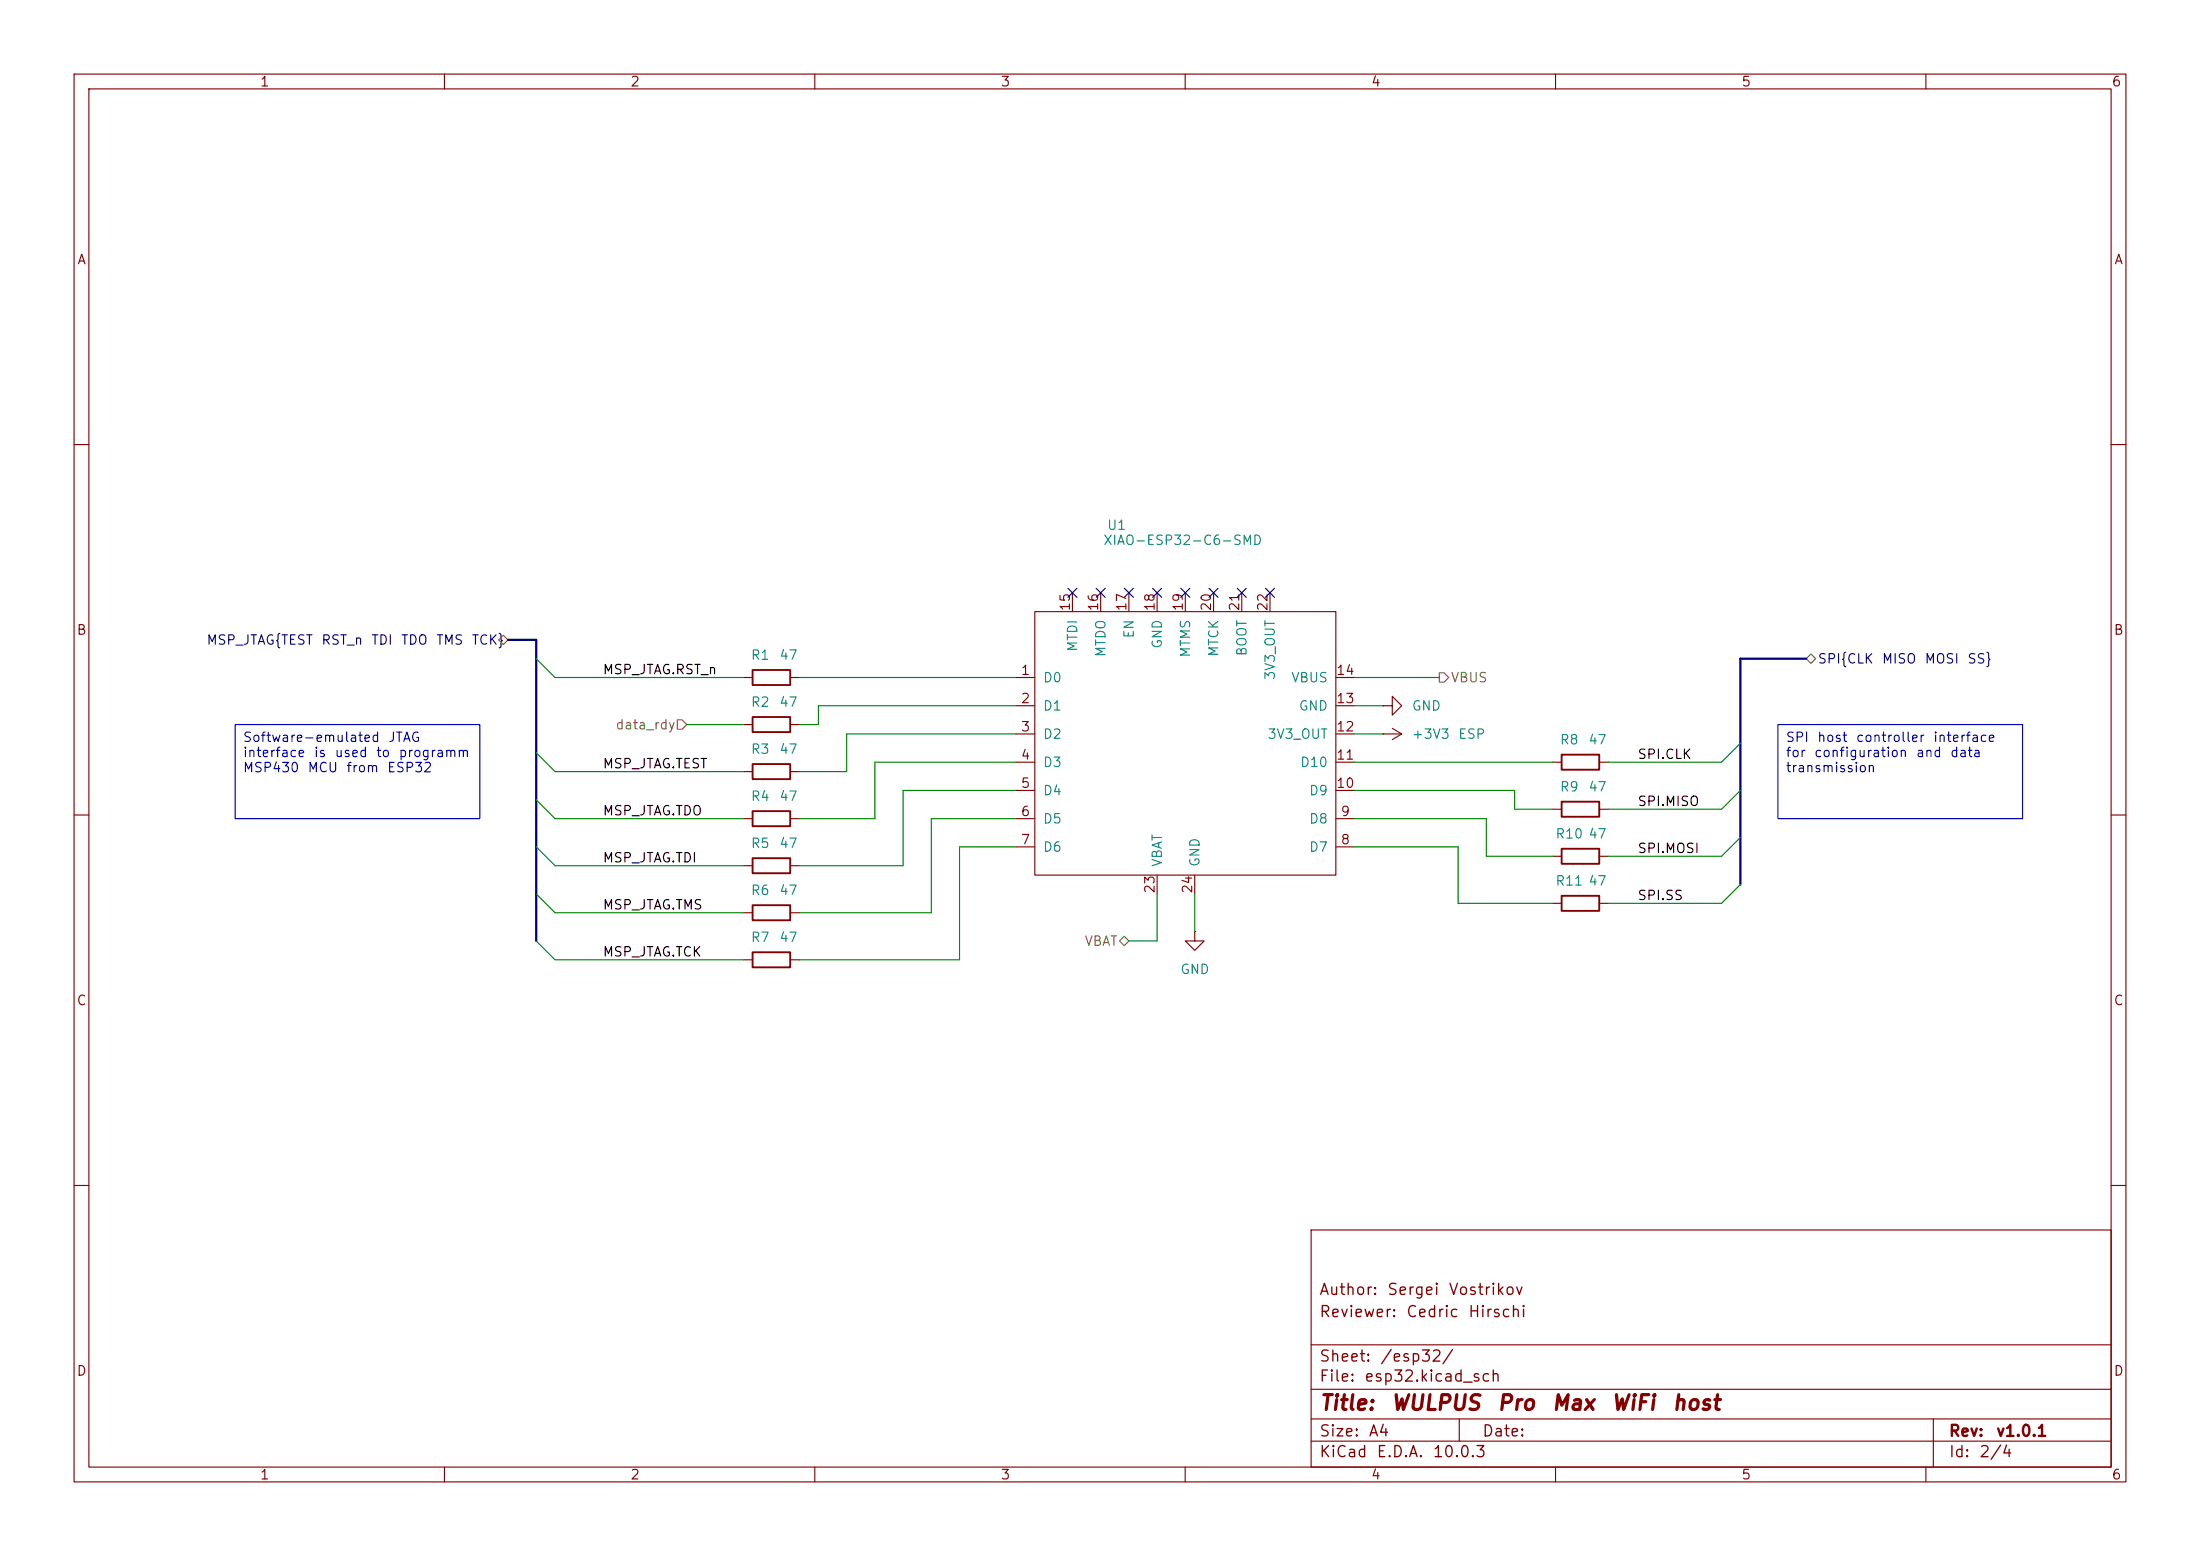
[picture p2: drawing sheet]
(kicad_sch
 (version 20260306)
 (generator "eeschema")
 (generator_version "10.0")
 (paper "A4")
 (title_block
  (title "WULPUS Pro Max WiFi host")
  (rev "v1.0.1")
  (comment 1 "Reviewer: Cedric Hirschi")
  (comment 2 "Author: Sergei Vostrikov"))
 (lib_symbols
  (symbol "Device:R"
   (pin_numbers (hide yes))
   (pin_names
    (offset 0)) (exclude_from_sim no) (in_bom yes) (on_board yes)
   (in_pos_files yes)
   (duplicate_pin_numbers_are_jumpers no)
   (property "Reference" "R" (at 2.032 0 90) (show_name no) (do_not_autoplace no) (effects (font (size 1.27 1.27))))
   (property "Value" "R" (at 0 0 90) (show_name no) (do_not_autoplace no) (effects (font (size 1.27 1.27))))
   (property "Footprint" "" (at -1.778 0 90) (show_name no) (do_not_autoplace no) (hide yes) (effects (font (size 1.27 1.27))))
   (property "Datasheet" "" (at 0 0 0) (show_name no) (do_not_autoplace no) (hide yes) (effects (font (size 1.27 1.27))))
   (property "Description" "Resistor" (at 0 0 0) (show_name no) (do_not_autoplace no) (hide yes) (effects (font (size 1.27 1.27))))
   (symbol "R_0_1"
    (rectangle (start -1.016 -2.54) (end 1.016 2.54) (stroke (width 0.254) (type default)) (fill (type none))))
   (symbol "R_1_1"
    (pin passive line (at 0 3.81 270) (length 1.27) (name "" (effects (font (size 1.27 1.27)))) (number "1" (effects (font (size 1.27 1.27)))))
    (pin passive line (at 0 -3.81 90) (length 1.27) (name "" (effects (font (size 1.27 1.27)))) (number "2" (effects (font (size 1.27 1.27))))))
   (embedded_fonts no))
  (symbol "Ultrasound:XIAO-ESP32-C6-SMD"
   (pin_names
    (offset 1.016)) (exclude_from_sim no) (in_bom yes) (on_board yes)
   (in_pos_files yes)
   (duplicate_pin_numbers_are_jumpers no)
   (property "Reference" "U" (at -12.192 20.066 0) (show_name no) (do_not_autoplace no) (effects (font (size 1.27 1.27))))
   (property "Value" "XIAO-ESP32-C6-SMD" (at -2.286 18.034 0) (show_name no) (do_not_autoplace no) (effects (font (size 1.27 1.27))))
   (property "Footprint" "Ultrasound:XIAO-ESP32-C6-SMD" (at -2.54 5.08 0) (show_name no) (do_not_autoplace no) (hide yes) (effects (font (size 1.27 1.27))))
   (property "Datasheet" "" (at -8.89 5.08 0) (show_name no) (do_not_autoplace no) (hide yes) (effects (font (size 1.27 1.27))))
   (property "Description" "" (at 0 0 0) (show_name no) (do_not_autoplace no) (hide yes) (effects (font (size 1.27 1.27))))
   (symbol "XIAO-ESP32-C6-SMD_0_1"
    (rectangle (start -12.7 16.51) (end 27.94 -19.05) (stroke (width 0) (type default)) (fill (type none))))
   (symbol "XIAO-ESP32-C6-SMD_1_1"
    (pin passive line (at -15.24 7.62 0) (length 2.54) (name "D0" (effects (font (size 1.27 1.27)))) (number "1" (effects (font (size 1.27 1.27)))))
    (pin passive line (at -15.24 3.81 0) (length 2.54) (name "D1" (effects (font (size 1.27 1.27)))) (number "2" (effects (font (size 1.27 1.27)))))
    (pin passive line (at -15.24 0 0) (length 2.54) (name "D2" (effects (font (size 1.27 1.27)))) (number "3" (effects (font (size 1.27 1.27)))))
    (pin passive line (at -15.24 -3.81 0) (length 2.54) (name "D3" (effects (font (size 1.27 1.27)))) (number "4" (effects (font (size 1.27 1.27)))))
    (pin passive line (at -15.24 -7.62 0) (length 2.54) (name "D4" (effects (font (size 1.27 1.27)))) (number "5" (effects (font (size 1.27 1.27)))))
    (pin passive line (at -15.24 -11.43 0) (length 2.54) (name "D5" (effects (font (size 1.27 1.27)))) (number "6" (effects (font (size 1.27 1.27)))))
    (pin passive line (at -15.24 -15.24 0) (length 2.54) (name "D6" (effects (font (size 1.27 1.27)))) (number "7" (effects (font (size 1.27 1.27)))))
    (pin passive line (at 30.48 -15.24 180) (length 2.54) (name "D7" (effects (font (size 1.27 1.27)))) (number "8" (effects (font (size 1.27 1.27)))))
    (pin passive line (at 30.48 -11.43 180) (length 2.54) (name "D8" (effects (font (size 1.27 1.27)))) (number "9" (effects (font (size 1.27 1.27)))))
    (pin passive line (at 30.48 -7.62 180) (length 2.54) (name "D9" (effects (font (size 1.27 1.27)))) (number "10" (effects (font (size 1.27 1.27)))))
    (pin passive line (at 30.48 -3.81 180) (length 2.54) (name "D10" (effects (font (size 1.27 1.27)))) (number "11" (effects (font (size 1.27 1.27)))))
    (pin passive line (at 30.48 0 180) (length 2.54) (name "3V3_OUT" (effects (font (size 1.27 1.27)))) (number "12" (effects (font (size 1.27 1.27)))))
    (pin passive line (at 30.48 3.81 180) (length 2.54) (name "GND" (effects (font (size 1.27 1.27)))) (number "13" (effects (font (size 1.27 1.27)))))
    (pin passive line (at 30.48 7.62 180) (length 2.54) (name "VBUS" (effects (font (size 1.27 1.27)))) (number "14" (effects (font (size 1.27 1.27)))))
    (pin passive line (at -7.62 19.05 270) (length 2.54) (name "MTDI" (effects (font (size 1.27 1.27)))) (number "15" (effects (font (size 1.27 1.27)))))
    (pin passive line (at -3.81 19.05 270) (length 2.54) (name "MTDO" (effects (font (size 1.27 1.27)))) (number "16" (effects (font (size 1.27 1.27)))))
    (pin passive line (at 0 19.05 270) (length 2.54) (name "EN" (effects (font (size 1.27 1.27)))) (number "17" (effects (font (size 1.27 1.27)))))
    (pin passive line (at 3.81 19.05 270) (length 2.54) (name "GND" (effects (font (size 1.27 1.27)))) (number "18" (effects (font (size 1.27 1.27)))))
    (pin passive line (at 7.62 19.05 270) (length 2.54) (name "MTMS" (effects (font (size 1.27 1.27)))) (number "19" (effects (font (size 1.27 1.27)))))
    (pin passive line (at 11.43 19.05 270) (length 2.54) (name "MTCK" (effects (font (size 1.27 1.27)))) (number "20" (effects (font (size 1.27 1.27)))))
    (pin passive line (at 15.24 19.05 270) (length 2.54) (name "BOOT" (effects (font (size 1.27 1.27)))) (number "21" (effects (font (size 1.27 1.27)))))
    (pin passive line (at 19.05 19.05 270) (length 2.54) (name "3V3_OUT" (effects (font (size 1.27 1.27)))) (number "22" (effects (font (size 1.27 1.27)))))
    (pin passive line (at 3.81 -21.59 90) (length 2.54) (name "VBAT" (effects (font (size 1.27 1.27)))) (number "23" (effects (font (size 1.27 1.27)))))
    (pin passive line (at 8.89 -21.59 90) (length 2.54) (name "GND" (effects (font (size 1.27 1.27)))) (number "24" (effects (font (size 1.27 1.27))))))
   (embedded_fonts no))
  (symbol "power:+3V3"
   (power global)
   (pin_numbers (hide yes))
   (pin_names
    (offset 0) (hide yes)) (exclude_from_sim no) (in_bom yes) (on_board yes)
   (in_pos_files yes)
   (duplicate_pin_numbers_are_jumpers no)
   (property "Reference" "#PWR" (at 0 -3.81 0) (show_name no) (do_not_autoplace no) (hide yes) (effects (font (size 1.27 1.27))))
   (property "Value" "+3V3" (at 0 3.556 0) (show_name no) (do_not_autoplace no) (effects (font (size 1.27 1.27))))
   (property "Footprint" "" (at 0 0 0) (show_name no) (do_not_autoplace no) (hide yes) (effects (font (size 1.27 1.27))))
   (property "Datasheet" "" (at 0 0 0) (show_name no) (do_not_autoplace no) (hide yes) (effects (font (size 1.27 1.27))))
   (property "Description" "Power symbol creates a global label with name \"+3V3\"" (at 0 0 0) (show_name no) (do_not_autoplace no) (hide yes) (effects (font (size 1.27 1.27))))
   (symbol "+3V3_0_1"
    (polyline (pts (xy -0.762 1.27) (xy 0 2.54)) (stroke (width 0) (type default)) (fill (type none)))
    (polyline (pts (xy 0 2.54) (xy 0.762 1.27)) (stroke (width 0) (type default)) (fill (type none)))
    (polyline (pts (xy 0 0) (xy 0 2.54)) (stroke (width 0) (type default)) (fill (type none))))
   (symbol "+3V3_1_1"
    (pin power_in line (at 0 0 90) (length 0) (name "" (effects (font (size 1.27 1.27)))) (number "1" (effects (font (size 1.27 1.27))))))
   (embedded_fonts no))
  (symbol "power:GND"
   (power global)
   (pin_numbers (hide yes))
   (pin_names
    (offset 0) (hide yes)) (exclude_from_sim no) (in_bom yes) (on_board yes)
   (in_pos_files yes)
   (duplicate_pin_numbers_are_jumpers no)
   (property "Reference" "#PWR" (at 0 -6.35 0) (show_name no) (do_not_autoplace no) (hide yes) (effects (font (size 1.27 1.27))))
   (property "Value" "GND" (at 0 -3.81 0) (show_name no) (do_not_autoplace no) (effects (font (size 1.27 1.27))))
   (property "Footprint" "" (at 0 0 0) (show_name no) (do_not_autoplace no) (hide yes) (effects (font (size 1.27 1.27))))
   (property "Datasheet" "" (at 0 0 0) (show_name no) (do_not_autoplace no) (hide yes) (effects (font (size 1.27 1.27))))
   (property "Description" "Power symbol creates a global label with name \"GND\" , ground" (at 0 0 0) (show_name no) (do_not_autoplace no) (hide yes) (effects (font (size 1.27 1.27))))
   (symbol "GND_0_1"
    (polyline (pts (xy 0 0) (xy 0 -1.27) (xy 1.27 -1.27) (xy 0 -2.54) (xy -1.27 -1.27) (xy 0 -1.27)) (stroke (width 0) (type default)) (fill (type none))))
   (symbol "GND_1_1"
    (pin power_in line (at 0 0 270) (length 0) (name "" (effects (font (size 1.27 1.27)))) (number "1" (effects (font (size 1.27 1.27))))))
   (embedded_fonts no)))
 (text_box "Software-emulated JTAG interface is used to programm MSP430 MCU from ESP32"
  (exclude_from_sim no)
  (at 31.75 97.79 0)
  (size 33.02 12.7)
  (margins 0.9525 0.9525 0.9525 0.9525)
  (stroke (width 0) (type solid))
  (fill (type none))
  (effects (font (size 1.27 1.27)) (justify left top)))
 (text_box "SPI host controller interface for configuration and data transmission"
  (exclude_from_sim no)
  (at 240.03 97.79 0)
  (size 33.02 12.7)
  (margins 0.9525 0.9525 0.9525 0.9525)
  (stroke (width 0) (type solid))
  (fill (type none))
  (effects (font (size 1.27 1.27)) (justify left top)))
 (no_connect
  (at 167.64 80.01))
 (no_connect
  (at 160.02 80.01))
 (no_connect
  (at 144.78 80.01))
 (no_connect
  (at 163.83 80.01))
 (no_connect
  (at 171.45 80.01))
 (no_connect
  (at 156.21 80.01))
 (no_connect
  (at 148.59 80.01))
 (no_connect
  (at 152.4 80.01))
 (bus_entry
  (at 72.39 107.95)
  (size 2.54 2.54)
  (stroke (width 0) (type default)))
 (bus_entry
  (at 234.95 119.38)
  (size -2.54 2.54)
  (stroke (width 0) (type default)))
 (bus_entry
  (at 234.95 113.03)
  (size -2.54 2.54)
  (stroke (width 0) (type default)))
 (bus_entry
  (at 72.39 88.9)
  (size 2.54 2.54)
  (stroke (width 0) (type default)))
 (bus_entry
  (at 234.95 106.68)
  (size -2.54 2.54)
  (stroke (width 0) (type default)))
 (bus_entry
  (at 72.39 101.6)
  (size 2.54 2.54)
  (stroke (width 0) (type default)))
 (bus_entry
  (at 72.39 120.65)
  (size 2.54 2.54)
  (stroke (width 0) (type default)))
 (bus_entry
  (at 72.39 114.3)
  (size 2.54 2.54)
  (stroke (width 0) (type default)))
 (bus_entry
  (at 234.95 100.33)
  (size -2.54 2.54)
  (stroke (width 0) (type default)))
 (bus_entry
  (at 72.39 127)
  (size 2.54 2.54)
  (stroke (width 0) (type default)))
 (wire
  (pts (xy 92.71 97.79) (xy 100.33 97.79))
  (stroke (width 0) (type default)))
 (wire
  (pts (xy 121.92 116.84) (xy 121.92 106.68))
  (stroke (width 0) (type default)))
 (wire
  (pts (xy 182.88 95.25) (xy 186.69 95.25))
  (stroke (width 0) (type default)))
 (wire
  (pts (xy 196.85 121.92) (xy 209.55 121.92))
  (stroke (width 0) (type default)))
 (wire
  (pts (xy 107.95 129.54) (xy 129.54 129.54))
  (stroke (width 0) (type default)))
 (wire
  (pts (xy 107.95 116.84) (xy 121.92 116.84))
  (stroke (width 0) (type default)))
 (wire
  (pts (xy 114.3 99.06) (xy 137.16 99.06))
  (stroke (width 0) (type default)))
 (wire
  (pts (xy 129.54 129.54) (xy 129.54 114.3))
  (stroke (width 0) (type default)))
 (wire
  (pts (xy 110.49 97.79) (xy 110.49 95.25))
  (stroke (width 0) (type default)))
 (wire
  (pts (xy 74.93 123.19) (xy 100.33 123.19))
  (stroke (width 0) (type default)))
 (wire
  (pts (xy 74.93 129.54) (xy 100.33 129.54))
  (stroke (width 0) (type default)))
 (wire
  (pts (xy 137.16 102.87) (xy 118.11 102.87))
  (stroke (width 0) (type default)))
 (wire
  (pts (xy 156.21 127) (xy 156.21 120.65))
  (stroke (width 0) (type default)))
 (wire
  (pts (xy 121.92 106.68) (xy 137.16 106.68))
  (stroke (width 0) (type default)))
 (wire
  (pts (xy 152.4 127) (xy 156.21 127))
  (stroke (width 0) (type default)))
 (wire
  (pts (xy 200.66 115.57) (xy 200.66 110.49))
  (stroke (width 0) (type default)))
 (wire
  (pts (xy 118.11 110.49) (xy 107.95 110.49))
  (stroke (width 0) (type default)))
 (wire
  (pts (xy 217.17 102.87) (xy 232.41 102.87))
  (stroke (width 0) (type default)))
 (wire
  (pts (xy 107.95 91.44) (xy 137.16 91.44))
  (stroke (width 0) (type default)))
 (bus
  (pts (xy 72.39 86.36) (xy 68.58 86.36))
  (stroke (width 0) (type default)))
 (wire
  (pts (xy 110.49 95.25) (xy 137.16 95.25))
  (stroke (width 0) (type default)))
 (wire
  (pts (xy 182.88 91.44) (xy 194.31 91.44))
  (stroke (width 0) (type default)))
 (wire
  (pts (xy 74.93 91.44) (xy 100.33 91.44))
  (stroke (width 0) (type default)))
 (wire
  (pts (xy 204.47 109.22) (xy 204.47 106.68))
  (stroke (width 0) (type default)))
 (wire
  (pts (xy 107.95 97.79) (xy 110.49 97.79))
  (stroke (width 0) (type default)))
 (wire
  (pts (xy 74.93 104.14) (xy 100.33 104.14))
  (stroke (width 0) (type default)))
 (wire
  (pts (xy 125.73 110.49) (xy 125.73 123.19))
  (stroke (width 0) (type default)))
 (bus
  (pts (xy 243.84 88.9) (xy 234.95 88.9))
  (stroke (width 0) (type default)))
 (wire
  (pts (xy 114.3 104.14) (xy 114.3 99.06))
  (stroke (width 0) (type default)))
 (wire
  (pts (xy 200.66 110.49) (xy 182.88 110.49))
  (stroke (width 0) (type default)))
 (wire
  (pts (xy 74.93 110.49) (xy 100.33 110.49))
  (stroke (width 0) (type default)))
 (bus
  (pts (xy 234.95 88.9) (xy 234.95 119.38))
  (stroke (width 0) (type default)))
 (wire
  (pts (xy 196.85 121.92) (xy 196.85 114.3))
  (stroke (width 0) (type default)))
 (wire
  (pts (xy 217.17 115.57) (xy 232.41 115.57))
  (stroke (width 0) (type default)))
 (wire
  (pts (xy 125.73 123.19) (xy 107.95 123.19))
  (stroke (width 0) (type default)))
 (wire
  (pts (xy 217.17 121.92) (xy 232.41 121.92))
  (stroke (width 0) (type default)))
 (wire
  (pts (xy 182.88 102.87) (xy 209.55 102.87))
  (stroke (width 0) (type default)))
 (wire
  (pts (xy 196.85 114.3) (xy 182.88 114.3))
  (stroke (width 0) (type default)))
 (wire
  (pts (xy 200.66 115.57) (xy 209.55 115.57))
  (stroke (width 0) (type default)))
 (wire
  (pts (xy 204.47 106.68) (xy 182.88 106.68))
  (stroke (width 0) (type default)))
 (wire
  (pts (xy 74.93 116.84) (xy 100.33 116.84))
  (stroke (width 0) (type default)))
 (wire
  (pts (xy 107.95 104.14) (xy 114.3 104.14))
  (stroke (width 0) (type default)))
 (wire
  (pts (xy 161.29 120.65) (xy 161.29 125.73))
  (stroke (width 0) (type default)))
 (wire
  (pts (xy 137.16 110.49) (xy 125.73 110.49))
  (stroke (width 0) (type default)))
 (wire
  (pts (xy 182.88 99.06) (xy 186.69 99.06))
  (stroke (width 0) (type default)))
 (bus
  (pts (xy 72.39 86.36) (xy 72.39 127))
  (stroke (width 0) (type default)))
 (wire
  (pts (xy 217.17 109.22) (xy 232.41 109.22))
  (stroke (width 0) (type default)))
 (wire
  (pts (xy 118.11 102.87) (xy 118.11 110.49))
  (stroke (width 0) (type default)))
 (wire
  (pts (xy 204.47 109.22) (xy 209.55 109.22))
  (stroke (width 0) (type default)))
 (wire
  (pts (xy 129.54 114.3) (xy 137.16 114.3))
  (stroke (width 0) (type default)))
 (label "SPI.MISO"
  (at 220.98 109.22 0)
  (effects (font (size 1.27 1.27)) (justify left bottom)))
 (label "SPI.MOSI"
  (at 220.98 115.57 0)
  (effects (font (size 1.27 1.27)) (justify left bottom)))
 (label "MSP_JTAG.TDI"
  (at 81.28 116.84 0)
  (effects (font (size 1.27 1.27)) (justify left bottom)))
 (label "MSP_JTAG.TEST"
  (at 81.28 104.14 0)
  (effects (font (size 1.27 1.27)) (justify left bottom)))
 (label "SPI.CLK"
  (at 220.98 102.87 0)
  (effects (font (size 1.27 1.27)) (justify left bottom)))
 (label "MSP_JTAG.RST_n"
  (at 81.28 91.44 0)
  (effects (font (size 1.27 1.27)) (justify left bottom)))
 (label "MSP_JTAG.TMS"
  (at 81.28 123.19 0)
  (effects (font (size 1.27 1.27)) (justify left bottom)))
 (label "SPI.SS"
  (at 220.98 121.92 0)
  (effects (font (size 1.27 1.27)) (justify left bottom)))
 (label "MSP_JTAG.TCK"
  (at 81.28 129.54 0)
  (effects (font (size 1.27 1.27)) (justify left bottom)))
 (label "MSP_JTAG.TDO"
  (at 81.28 110.49 0)
  (effects (font (size 1.27 1.27)) (justify left bottom)))
 (hierarchical_label "VBAT"
  (shape bidirectional)
  (at 152.4 127 180)
  (effects (font (size 1.27 1.27)) (justify right)))
 (hierarchical_label "data_rdy"
  (shape input)
  (at 92.71 97.79 180)
  (effects (font (size 1.27 1.27)) (justify right)))
 (hierarchical_label "VBUS"
  (shape output)
  (at 194.31 91.44 0)
  (effects (font (size 1.27 1.27)) (justify left)))
 (hierarchical_label "MSP_JTAG{TEST RST_n TDI TDO TMS TCK}"
  (shape bidirectional)
  (at 68.58 86.36 180)
  (effects (font (size 1.27 1.27)) (justify right)))
 (hierarchical_label "SPI{CLK MISO MOSI SS}"
  (shape bidirectional)
  (at 243.84 88.9 0)
  (effects (font (size 1.27 1.27)) (justify left)))
 (symbol
  (lib_id "Device:R")
  (at 104.14 91.44 90)
  (unit 1)
  (body_style 1)
  (exclude_from_sim no)
  (in_bom yes)
  (on_board yes)
  (in_pos_files yes)
  (dnp no)
  (property "Reference" "R1" (at 102.616 88.392 90) (show_name no) (do_not_autoplace no) (effects (font (size 1.27 1.27))))
  (property "Value" "47" (at 106.426 88.392 90) (show_name no) (do_not_autoplace no) (effects (font (size 1.27 1.27))))
  (property "Footprint" "Resistor_SMD:R_0402_1005Metric" (at 104.14 93.218 90) (hide yes) (show_name no) (do_not_autoplace no) (effects (font (size 1.27 1.27))))
  (property "Datasheet" "" (at 104.14 91.44 0) (hide yes) (show_name no) (do_not_autoplace no) (effects (font (size 1.27 1.27))))
  (property "Description" "Resistor" (at 104.14 91.44 0) (hide yes) (show_name no) (do_not_autoplace no) (effects (font (size 1.27 1.27))))
  (property "MANUFACTURER" "Yageo" (at 104.14 91.44 90) (hide yes) (show_name no) (do_not_autoplace no) (effects (font (size 1.27 1.27))))
  (property "MP" "RC0402FR-1347RL" (at 104.14 91.44 90) (hide yes) (show_name no) (do_not_autoplace no) (effects (font (size 1.27 1.27))))
  (pin "1")
  (pin "2"))
 (symbol
  (lib_id "Device:R")
  (at 104.14 104.14 90)
  (unit 1)
  (body_style 1)
  (exclude_from_sim no)
  (in_bom yes)
  (on_board yes)
  (in_pos_files yes)
  (dnp no)
  (property "Reference" "R3" (at 102.616 101.092 90) (show_name no) (do_not_autoplace no) (effects (font (size 1.27 1.27))))
  (property "Value" "47" (at 106.426 101.092 90) (show_name no) (do_not_autoplace no) (effects (font (size 1.27 1.27))))
  (property "Footprint" "Resistor_SMD:R_0402_1005Metric" (at 104.14 105.918 90) (hide yes) (show_name no) (do_not_autoplace no) (effects (font (size 1.27 1.27))))
  (property "Datasheet" "" (at 104.14 104.14 0) (hide yes) (show_name no) (do_not_autoplace no) (effects (font (size 1.27 1.27))))
  (property "Description" "Resistor" (at 104.14 104.14 0) (hide yes) (show_name no) (do_not_autoplace no) (effects (font (size 1.27 1.27))))
  (property "MANUFACTURER" "Yageo" (at 104.14 104.14 90) (hide yes) (show_name no) (do_not_autoplace no) (effects (font (size 1.27 1.27))))
  (property "MP" "RC0402FR-1347RL" (at 104.14 104.14 90) (hide yes) (show_name no) (do_not_autoplace no) (effects (font (size 1.27 1.27))))
  (pin "1")
  (pin "2"))
 (symbol
  (lib_id "Device:R")
  (at 213.36 121.92 90)
  (unit 1)
  (body_style 1)
  (exclude_from_sim no)
  (in_bom yes)
  (on_board yes)
  (in_pos_files yes)
  (dnp no)
  (property "Reference" "R11" (at 211.836 118.872 90) (show_name no) (do_not_autoplace no) (effects (font (size 1.27 1.27))))
  (property "Value" "47" (at 215.646 118.872 90) (show_name no) (do_not_autoplace no) (effects (font (size 1.27 1.27))))
  (property "Footprint" "Resistor_SMD:R_0402_1005Metric" (at 213.36 123.698 90) (hide yes) (show_name no) (do_not_autoplace no) (effects (font (size 1.27 1.27))))
  (property "Datasheet" "" (at 213.36 121.92 0) (hide yes) (show_name no) (do_not_autoplace no) (effects (font (size 1.27 1.27))))
  (property "Description" "Resistor" (at 213.36 121.92 0) (hide yes) (show_name no) (do_not_autoplace no) (effects (font (size 1.27 1.27))))
  (property "MANUFACTURER" "Yageo" (at 213.36 121.92 90) (hide yes) (show_name no) (do_not_autoplace no) (effects (font (size 1.27 1.27))))
  (property "MP" "RC0402FR-1347RL" (at 213.36 121.92 90) (hide yes) (show_name no) (do_not_autoplace no) (effects (font (size 1.27 1.27))))
  (pin "1")
  (pin "2"))
 (symbol
  (lib_id "power:+3V3")
  (at 186.69 99.06 270)
  (unit 1)
  (body_style 1)
  (exclude_from_sim no)
  (in_bom yes)
  (on_board yes)
  (in_pos_files yes)
  (dnp no)
  (fields_autoplaced yes)
  (property "Reference" "#PWR03" (at 182.88 99.06 0) (hide yes) (show_name no) (do_not_autoplace no) (effects (font (size 1.27 1.27))))
  (property "Value" "+3V3 ESP" (at 190.5 99.0599 90) (show_name no) (do_not_autoplace no) (effects (font (size 1.27 1.27)) (justify left)))
  (property "Footprint" "" (at 186.69 99.06 0) (hide yes) (show_name no) (do_not_autoplace no) (effects (font (size 1.27 1.27))))
  (property "Datasheet" "" (at 186.69 99.06 0) (hide yes) (show_name no) (do_not_autoplace no) (effects (font (size 1.27 1.27))))
  (property "Description" "Power symbol creates a global label with name \"+3V3\"" (at 186.69 99.06 0) (hide yes) (show_name no) (do_not_autoplace no) (effects (font (size 1.27 1.27))))
  (pin "1"))
 (symbol
  (lib_id "Device:R")
  (at 213.36 102.87 90)
  (unit 1)
  (body_style 1)
  (exclude_from_sim no)
  (in_bom yes)
  (on_board yes)
  (in_pos_files yes)
  (dnp no)
  (property "Reference" "R8" (at 211.836 99.822 90) (show_name no) (do_not_autoplace no) (effects (font (size 1.27 1.27))))
  (property "Value" "47" (at 215.646 99.822 90) (show_name no) (do_not_autoplace no) (effects (font (size 1.27 1.27))))
  (property "Footprint" "Resistor_SMD:R_0402_1005Metric" (at 213.36 104.648 90) (hide yes) (show_name no) (do_not_autoplace no) (effects (font (size 1.27 1.27))))
  (property "Datasheet" "" (at 213.36 102.87 0) (hide yes) (show_name no) (do_not_autoplace no) (effects (font (size 1.27 1.27))))
  (property "Description" "Resistor" (at 213.36 102.87 0) (hide yes) (show_name no) (do_not_autoplace no) (effects (font (size 1.27 1.27))))
  (property "MANUFACTURER" "Yageo" (at 213.36 102.87 90) (hide yes) (show_name no) (do_not_autoplace no) (effects (font (size 1.27 1.27))))
  (property "MP" "RC0402FR-1347RL" (at 213.36 102.87 90) (hide yes) (show_name no) (do_not_autoplace no) (effects (font (size 1.27 1.27))))
  (pin "1")
  (pin "2"))
 (symbol
  (lib_id "Device:R")
  (at 104.14 123.19 90)
  (unit 1)
  (body_style 1)
  (exclude_from_sim no)
  (in_bom yes)
  (on_board yes)
  (in_pos_files yes)
  (dnp no)
  (property "Reference" "R6" (at 102.616 120.142 90) (show_name no) (do_not_autoplace no) (effects (font (size 1.27 1.27))))
  (property "Value" "47" (at 106.426 120.142 90) (show_name no) (do_not_autoplace no) (effects (font (size 1.27 1.27))))
  (property "Footprint" "Resistor_SMD:R_0402_1005Metric" (at 104.14 124.968 90) (hide yes) (show_name no) (do_not_autoplace no) (effects (font (size 1.27 1.27))))
  (property "Datasheet" "" (at 104.14 123.19 0) (hide yes) (show_name no) (do_not_autoplace no) (effects (font (size 1.27 1.27))))
  (property "Description" "Resistor" (at 104.14 123.19 0) (hide yes) (show_name no) (do_not_autoplace no) (effects (font (size 1.27 1.27))))
  (property "MANUFACTURER" "Yageo" (at 104.14 123.19 90) (hide yes) (show_name no) (do_not_autoplace no) (effects (font (size 1.27 1.27))))
  (property "MP" "RC0402FR-1347RL" (at 104.14 123.19 90) (hide yes) (show_name no) (do_not_autoplace no) (effects (font (size 1.27 1.27))))
  (pin "1")
  (pin "2"))
 (symbol
  (lib_id "Device:R")
  (at 213.36 115.57 90)
  (unit 1)
  (body_style 1)
  (exclude_from_sim no)
  (in_bom yes)
  (on_board yes)
  (in_pos_files yes)
  (dnp no)
  (property "Reference" "R10" (at 211.836 112.522 90) (show_name no) (do_not_autoplace no) (effects (font (size 1.27 1.27))))
  (property "Value" "47" (at 215.646 112.522 90) (show_name no) (do_not_autoplace no) (effects (font (size 1.27 1.27))))
  (property "Footprint" "Resistor_SMD:R_0402_1005Metric" (at 213.36 117.348 90) (hide yes) (show_name no) (do_not_autoplace no) (effects (font (size 1.27 1.27))))
  (property "Datasheet" "" (at 213.36 115.57 0) (hide yes) (show_name no) (do_not_autoplace no) (effects (font (size 1.27 1.27))))
  (property "Description" "Resistor" (at 213.36 115.57 0) (hide yes) (show_name no) (do_not_autoplace no) (effects (font (size 1.27 1.27))))
  (property "MANUFACTURER" "Yageo" (at 213.36 115.57 90) (hide yes) (show_name no) (do_not_autoplace no) (effects (font (size 1.27 1.27))))
  (property "MP" "RC0402FR-1347RL" (at 213.36 115.57 90) (hide yes) (show_name no) (do_not_autoplace no) (effects (font (size 1.27 1.27))))
  (pin "1")
  (pin "2"))
 (symbol
  (lib_id "Device:R")
  (at 104.14 97.79 90)
  (unit 1)
  (body_style 1)
  (exclude_from_sim no)
  (in_bom yes)
  (on_board yes)
  (in_pos_files yes)
  (dnp no)
  (property "Reference" "R2" (at 102.616 94.742 90) (show_name no) (do_not_autoplace no) (effects (font (size 1.27 1.27))))
  (property "Value" "47" (at 106.426 94.742 90) (show_name no) (do_not_autoplace no) (effects (font (size 1.27 1.27))))
  (property "Footprint" "Resistor_SMD:R_0402_1005Metric" (at 104.14 99.568 90) (hide yes) (show_name no) (do_not_autoplace no) (effects (font (size 1.27 1.27))))
  (property "Datasheet" "" (at 104.14 97.79 0) (hide yes) (show_name no) (do_not_autoplace no) (effects (font (size 1.27 1.27))))
  (property "Description" "Resistor" (at 104.14 97.79 0) (hide yes) (show_name no) (do_not_autoplace no) (effects (font (size 1.27 1.27))))
  (property "MANUFACTURER" "Yageo" (at 104.14 97.79 90) (hide yes) (show_name no) (do_not_autoplace no) (effects (font (size 1.27 1.27))))
  (property "MP" "RC0402FR-1347RL" (at 104.14 97.79 90) (hide yes) (show_name no) (do_not_autoplace no) (effects (font (size 1.27 1.27))))
  (pin "1")
  (pin "2"))
 (symbol
  (lib_id "Device:R")
  (at 104.14 129.54 90)
  (unit 1)
  (body_style 1)
  (exclude_from_sim no)
  (in_bom yes)
  (on_board yes)
  (in_pos_files yes)
  (dnp no)
  (property "Reference" "R7" (at 102.616 126.492 90) (show_name no) (do_not_autoplace no) (effects (font (size 1.27 1.27))))
  (property "Value" "47" (at 106.426 126.492 90) (show_name no) (do_not_autoplace no) (effects (font (size 1.27 1.27))))
  (property "Footprint" "Resistor_SMD:R_0402_1005Metric" (at 104.14 131.318 90) (hide yes) (show_name no) (do_not_autoplace no) (effects (font (size 1.27 1.27))))
  (property "Datasheet" "" (at 104.14 129.54 0) (hide yes) (show_name no) (do_not_autoplace no) (effects (font (size 1.27 1.27))))
  (property "Description" "Resistor" (at 104.14 129.54 0) (hide yes) (show_name no) (do_not_autoplace no) (effects (font (size 1.27 1.27))))
  (property "MANUFACTURER" "Yageo" (at 104.14 129.54 90) (hide yes) (show_name no) (do_not_autoplace no) (effects (font (size 1.27 1.27))))
  (property "MP" "RC0402FR-1347RL" (at 104.14 129.54 90) (hide yes) (show_name no) (do_not_autoplace no) (effects (font (size 1.27 1.27))))
  (pin "1")
  (pin "2"))
 (symbol
  (lib_id "Device:R")
  (at 104.14 110.49 90)
  (unit 1)
  (body_style 1)
  (exclude_from_sim no)
  (in_bom yes)
  (on_board yes)
  (in_pos_files yes)
  (dnp no)
  (property "Reference" "R4" (at 102.616 107.442 90) (show_name no) (do_not_autoplace no) (effects (font (size 1.27 1.27))))
  (property "Value" "47" (at 106.426 107.442 90) (show_name no) (do_not_autoplace no) (effects (font (size 1.27 1.27))))
  (property "Footprint" "Resistor_SMD:R_0402_1005Metric" (at 104.14 112.268 90) (hide yes) (show_name no) (do_not_autoplace no) (effects (font (size 1.27 1.27))))
  (property "Datasheet" "" (at 104.14 110.49 0) (hide yes) (show_name no) (do_not_autoplace no) (effects (font (size 1.27 1.27))))
  (property "Description" "Resistor" (at 104.14 110.49 0) (hide yes) (show_name no) (do_not_autoplace no) (effects (font (size 1.27 1.27))))
  (property "MANUFACTURER" "Yageo" (at 104.14 110.49 90) (hide yes) (show_name no) (do_not_autoplace no) (effects (font (size 1.27 1.27))))
  (property "MP" "RC0402FR-1347RL" (at 104.14 110.49 90) (hide yes) (show_name no) (do_not_autoplace no) (effects (font (size 1.27 1.27))))
  (pin "1")
  (pin "2"))
 (symbol
  (lib_id "Device:R")
  (at 104.14 116.84 90)
  (unit 1)
  (body_style 1)
  (exclude_from_sim no)
  (in_bom yes)
  (on_board yes)
  (in_pos_files yes)
  (dnp no)
  (property "Reference" "R5" (at 102.616 113.792 90) (show_name no) (do_not_autoplace no) (effects (font (size 1.27 1.27))))
  (property "Value" "47" (at 106.426 113.792 90) (show_name no) (do_not_autoplace no) (effects (font (size 1.27 1.27))))
  (property "Footprint" "Resistor_SMD:R_0402_1005Metric" (at 104.14 118.618 90) (hide yes) (show_name no) (do_not_autoplace no) (effects (font (size 1.27 1.27))))
  (property "Datasheet" "" (at 104.14 116.84 0) (hide yes) (show_name no) (do_not_autoplace no) (effects (font (size 1.27 1.27))))
  (property "Description" "Resistor" (at 104.14 116.84 0) (hide yes) (show_name no) (do_not_autoplace no) (effects (font (size 1.27 1.27))))
  (property "MANUFACTURER" "Yageo" (at 104.14 116.84 90) (hide yes) (show_name no) (do_not_autoplace no) (effects (font (size 1.27 1.27))))
  (property "MP" "RC0402FR-1347RL" (at 104.14 116.84 90) (hide yes) (show_name no) (do_not_autoplace no) (effects (font (size 1.27 1.27))))
  (pin "1")
  (pin "2"))
 (symbol
  (lib_id "Ultrasound:XIAO-ESP32-C6-SMD")
  (at 152.4 99.06 0)
  (unit 1)
  (body_style 1)
  (exclude_from_sim no)
  (in_bom yes)
  (on_board yes)
  (in_pos_files yes)
  (dnp no)
  (property "Reference" "U1" (at 149.352 70.866 0) (show_name no) (do_not_autoplace no) (effects (font (size 1.27 1.27)) (justify left)))
  (property "Value" "XIAO-ESP32-C6-SMD" (at 148.844 72.898 0) (show_name no) (do_not_autoplace no) (effects (font (size 1.27 1.27)) (justify left)))
  (property "Footprint" "Ultrasound:XIAO-ESP32-C6-SMD" (at 149.86 93.98 0) (hide yes) (show_name no) (do_not_autoplace no) (effects (font (size 1.27 1.27))))
  (property "Datasheet" "" (at 143.51 93.98 0) (hide yes) (show_name no) (do_not_autoplace no) (effects (font (size 1.27 1.27))))
  (property "Description" "" (at 152.4 99.06 0) (hide yes) (show_name no) (do_not_autoplace no) (effects (font (size 1.27 1.27))))
  (property "MP" " XIAO ESP32C6" (at 152.4 99.06 0) (hide yes) (show_name no) (do_not_autoplace no) (effects (font (size 1.27 1.27))))
  (property "MANUFACTURER" "Seeed Studio" (at 152.4 99.06 0) (hide yes) (show_name no) (do_not_autoplace no) (effects (font (size 1.27 1.27))))
  (pin "16")
  (pin "17")
  (pin "5")
  (pin "14")
  (pin "21")
  (pin "6")
  (pin "23")
  (pin "19")
  (pin "22")
  (pin "8")
  (pin "3")
  (pin "7")
  (pin "10")
  (pin "18")
  (pin "11")
  (pin "2")
  (pin "13")
  (pin "1")
  (pin "9")
  (pin "12")
  (pin "15")
  (pin "4")
  (pin "20")
  (pin "24"))
 (symbol
  (lib_id "Device:R")
  (at 213.36 109.22 90)
  (unit 1)
  (body_style 1)
  (exclude_from_sim no)
  (in_bom yes)
  (on_board yes)
  (in_pos_files yes)
  (dnp no)
  (property "Reference" "R9" (at 211.836 106.172 90) (show_name no) (do_not_autoplace no) (effects (font (size 1.27 1.27))))
  (property "Value" "47" (at 215.646 106.172 90) (show_name no) (do_not_autoplace no) (effects (font (size 1.27 1.27))))
  (property "Footprint" "Resistor_SMD:R_0402_1005Metric" (at 213.36 110.998 90) (hide yes) (show_name no) (do_not_autoplace no) (effects (font (size 1.27 1.27))))
  (property "Datasheet" "" (at 213.36 109.22 0) (hide yes) (show_name no) (do_not_autoplace no) (effects (font (size 1.27 1.27))))
  (property "Description" "Resistor" (at 213.36 109.22 0) (hide yes) (show_name no) (do_not_autoplace no) (effects (font (size 1.27 1.27))))
  (property "MANUFACTURER" "Yageo" (at 213.36 109.22 90) (hide yes) (show_name no) (do_not_autoplace no) (effects (font (size 1.27 1.27))))
  (property "MP" "RC0402FR-1347RL" (at 213.36 109.22 90) (hide yes) (show_name no) (do_not_autoplace no) (effects (font (size 1.27 1.27))))
  (pin "1")
  (pin "2"))
 (symbol
  (lib_id "power:GND")
  (at 161.29 125.73 0)
  (unit 1)
  (body_style 1)
  (exclude_from_sim no)
  (in_bom yes)
  (on_board yes)
  (in_pos_files yes)
  (dnp no)
  (fields_autoplaced yes)
  (property "Reference" "#PWR01" (at 161.29 132.08 0) (hide yes) (show_name no) (do_not_autoplace no) (effects (font (size 1.27 1.27))))
  (property "Value" "GND" (at 161.29 130.81 0) (show_name no) (do_not_autoplace no) (effects (font (size 1.27 1.27))))
  (property "Footprint" "" (at 161.29 125.73 0) (hide yes) (show_name no) (do_not_autoplace no) (effects (font (size 1.27 1.27))))
  (property "Datasheet" "" (at 161.29 125.73 0) (hide yes) (show_name no) (do_not_autoplace no) (effects (font (size 1.27 1.27))))
  (property "Description" "Power symbol creates a global label with name \"GND\" , ground" (at 161.29 125.73 0) (hide yes) (show_name no) (do_not_autoplace no) (effects (font (size 1.27 1.27))))
  (pin "1"))
 (symbol
  (lib_id "power:GND")
  (at 186.69 95.25 90)
  (unit 1)
  (body_style 1)
  (exclude_from_sim no)
  (in_bom yes)
  (on_board yes)
  (in_pos_files yes)
  (dnp no)
  (fields_autoplaced yes)
  (property "Reference" "#PWR02" (at 193.04 95.25 0) (hide yes) (show_name no) (do_not_autoplace no) (effects (font (size 1.27 1.27))))
  (property "Value" "GND" (at 190.5 95.2499 90) (show_name no) (do_not_autoplace no) (effects (font (size 1.27 1.27)) (justify right)))
  (property "Footprint" "" (at 186.69 95.25 0) (hide yes) (show_name no) (do_not_autoplace no) (effects (font (size 1.27 1.27))))
  (property "Datasheet" "" (at 186.69 95.25 0) (hide yes) (show_name no) (do_not_autoplace no) (effects (font (size 1.27 1.27))))
  (property "Description" "Power symbol creates a global label with name \"GND\" , ground" (at 186.69 95.25 0) (hide yes) (show_name no) (do_not_autoplace no) (effects (font (size 1.27 1.27))))
  (pin "1")))
